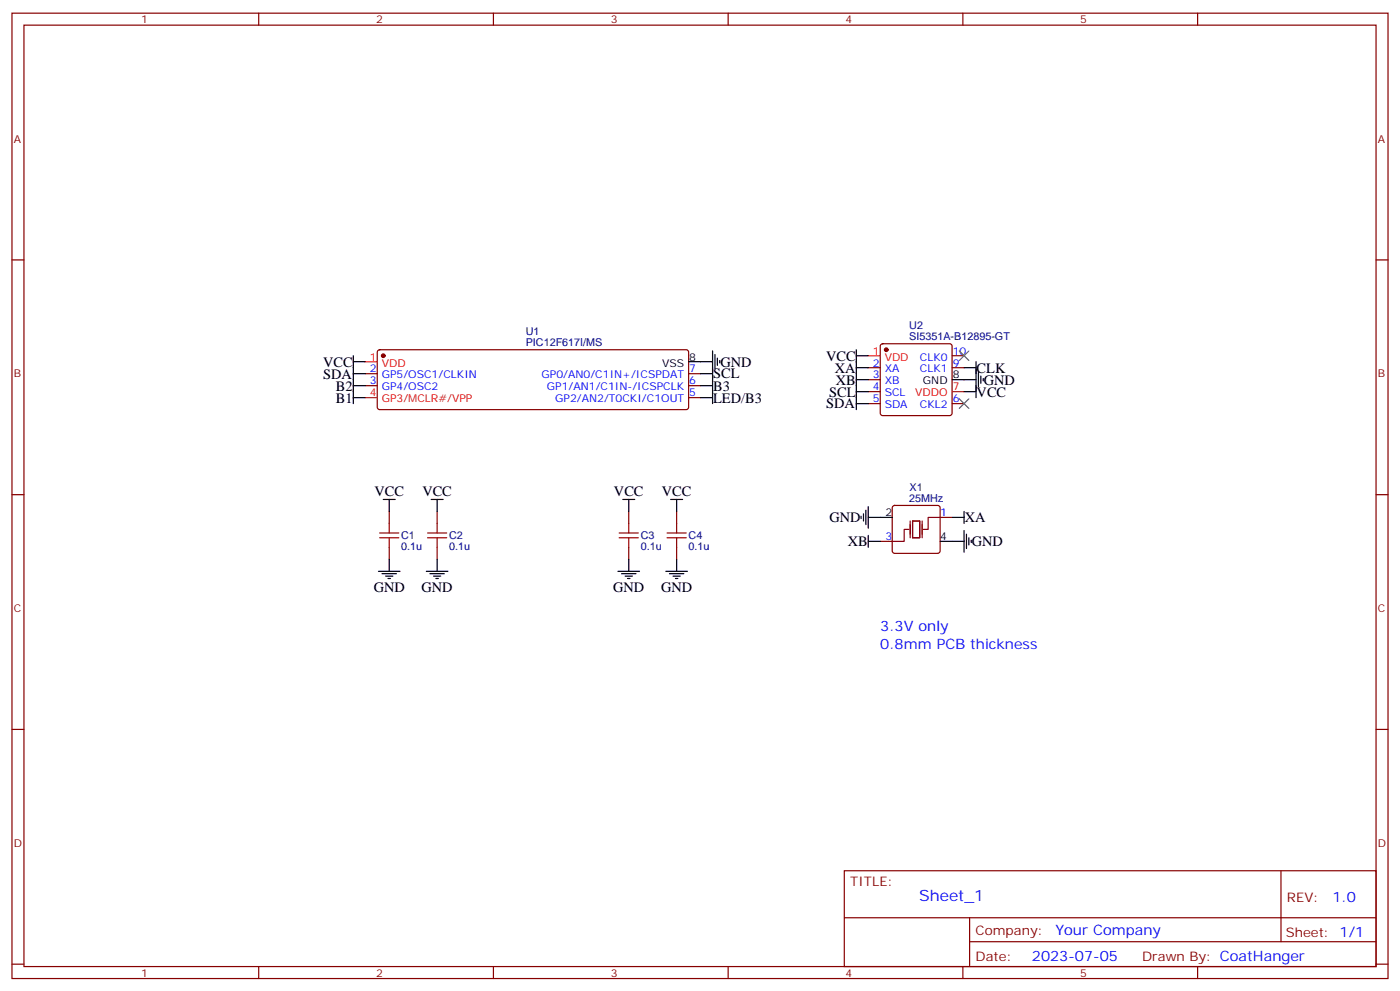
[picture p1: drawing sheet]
<svg xmlns="http://www.w3.org/2000/svg" width="412mm" height="292mm" viewBox="0 0 412 292" stroke-linecap="round" stroke-linejoin="round" font-family="sans-serif">
<g fill="none" stroke="#870000" stroke-width=".35">
<path d="M3.5 3.9h405.4v284.3h-405.4zM7.1 7.4h398.2v277.3h-398.2zM76.2 3.9v3.5M145.3 3.9v3.5M214.5 3.9v3.5M283.6 3.9v3.5M352.8 3.9v3.5M3.5 76.6h3.6M405.3 76.6h3.6M107.6 110.1h3.5M107.6 113.6h3.5M111.4 103.2l.4-.2h90.3l.5 .2 .2 .5v16.2l-.2 .5-.5 .3h-90.3l-.5-.3-.2-.5v-16.2z"/>
<path d="M202.8 110.1h3.6M202.8 113.6h3.6M202.8 117.1h3.6M255.8 108.3h3.5M255.8 111.8h3.5M255.8 115.4h3.5M255.8 118.9h3.5M259.5 101.5l.5-.3h19.8l.5 .3 .2 .5v19.7l-.3 .5-.4 .2h-19.8l-.5-.2-.2-.5v-19.7zM280.5 108.3h3.5M280.5 118.9h3.5M280.5 104.8h3.5M3.5 145.7h3.6"/>
<path d="M114.7 150.6v3.6M128.8 150.6v3.6M185.2 150.6v3.6M199.3 150.6v3.6M259.3 159.5h3.5M263.1 149.1l.4-.2h12.7l.5 .2 .2 .5v12.7l-.2 .5-.5 .2h-12.7l-.5-.3-.2-.4v-12.7zM276.9 152.4h3.6M405.3 145.7h3.6M114.7 161.2v3.5M128.8 161.2v3.5M185.2 161.2v3.5M199.3 161.2v3.5"/>
<path d="M3.5 214.8h3.6M405.3 214.8h3.6M248.7 256.5h156.6v28.2h-156.6zM377.3 256.5v20.9M248.7 270.3h156.5M285.6 277.4h119.6M285.6 270.3v14.1M3.5 284h3.6M76.2 284.7v3.5M145.3 284.7v3.5M214.5 284.7v3.5M283.6 284.7v3.5"/>
<path d="M352.8 284.7v3.5M405.3 284h3.6"/>
</g>
<g fill="#870000" stroke="#870000" stroke-width=".35">
<circle cx="112.9" cy="104.8" r=".53"/>
<circle cx="261.1" cy="103" r=".53"/>
</g>
<path d="M107.6 106.5h3.5M107.6 117.1h3.5M255.8 104.8h3.5M280.5 115.4h3.5" fill="none" stroke="#f00" stroke-width=".35"/>
<g fill="none" stroke="#000" stroke-width=".35">
<path d="M104.1 106.5h3.5M104.1 104.8v14.1M104.1 110.1h3.5M104.1 113.6h3.5M104.1 117.1h3.5M202.8 106.5h7.1M206.4 110.1h3.5M206.4 113.6h3.5M206.4 117.1h3.5M209.9 103.4v15.5M210.6 104.4v4.3M211.3 105.5v2.1"/>
<path d="M212 106.2v.7M252.2 111.8h3.6M252.2 108.3h3.6M252.2 103v17.7M252.2 115.4h3.6M252.2 118.9h3.6M252.2 104.8h3.6M280.5 111.8h7M284 108.3h3.5M284 115.4h3.5M287.5 106.5v10.6M288.2 109.7v4.2"/>
<path d="M288.9 110.8v2.1M289.6 111.5v.7M112.9 147.1h3.5M114.7 147.1v3.5M127 147.1h3.5M128.8 147.1v3.5M183.4 147.1h3.6M185.2 147.1v3.5M197.6 147.1h3.5M199.3 147.1v3.5M253.6 152v.8M254.4 151.3v2.2"/>
<path d="M255.1 150.3v4.2M255.8 152.4h7M255.8 159.5h3.5M255.8 149.2v6.4M255.8 157.7v3.5M276.9 159.5h7.1M280.5 152.4h3.5M284 150.6v3.6M284 156.3v6.3M284.7 157.3v4.3M285.4 158.4v2.1M286.1 159.1v.7"/>
<path d="M111.5 168.3h6.3M112.5 169h4.3M113.6 169.7h2.1M114.3 170.4h.7M114.7 164.7v3.6M125.6 168.3h6.3M126.6 169h4.3M127.7 169.7h2.1M128.4 170.4h.7M128.8 164.7v3.6M182 168.3h6.4M183.1 169h4.2"/>
<path d="M184.1 169.7h2.2M184.9 170.4h.7M185.2 164.7v3.6M196.1 168.3h6.4M197.2 169h4.2M198.3 169.7h2.1M199 170.4h.7M199.3 164.7v3.6"/>
</g>
<path d="M267.8 155.9h-1.5v3.6h-3.5M268.1 153.5v4.9M268.8 153.5h2.1v4.9h-2.1zM271.6 153.5v4.9M276.9 152.4h-3.5v3.5h-1.4" fill="none" stroke="#870012" stroke-width=".35"/>
<path d="M282.6 103.4l2.8 2.8M282.6 117.5l2.8 2.8M285.4 103.4l-2.8 2.8M285.4 117.5l-2.8 2.8" fill="none" stroke="#3c3" stroke-width=".35"/>
<g fill="none" stroke="#a10000" stroke-width=".35">
<path d="M111.8 158.4h5.7M111.8 157h5.7M114.7 154.2v2.8M114.7 158.4v2.8M125.9 158.4h5.7M125.9 157h5.7M128.8 154.2v2.8M128.8 158.4v2.8M182.4 158.4h5.6M182.4 157h5.6M185.2 154.2v2.8M185.2 158.4v2.8"/>
<path d="M196.5 158.4h5.6M196.5 157h5.6M199.3 154.2v2.8M199.3 158.4v2.8"/>
</g>
<text font-size="4.6" fill="#00f" x="270.8" y="265.5">Sheet_1</text>
<g font-size="4.2">
<text x="95.2" y="108">VCC</text>
<text x="212.2" y="108">GND</text>
<text x="243.4" y="106.2">VCC</text>
<text x="95.2" y="111.5">SDA</text>
<text x="210.1" y="111.5">SCL</text>
<text x="245.9" y="109.7">XA</text>
<text x="246.2" y="113.3">XB</text>
<text x="287.7" y="109.7">CLK</text>
<text x="289.8" y="113.3">GND</text>
<text x="99" y="115">B2</text>
<text x="99" y="118.6">B1</text>
<text x="210.1" y="118.6">LED/B3</text>
<text x="210.1" y="115">B3</text>
<text x="244.3" y="116.8">SCL</text>
<text x="287.7" y="116.8">VCC</text>
<text x="243.4" y="120.3">SDA</text>
<text x="110.3" y="146">VCC</text>
<text x="124.4" y="146">VCC</text>
<text x="180.9" y="146">VCC</text>
<text x="195" y="146">VCC</text>
<text x="244.3" y="153.8">GND</text>
<text x="284.2" y="153.8">XA</text>
<text x="249.7" y="160.9">XB</text>
<text x="286.3" y="160.9">GND</text>
<text x="110.1" y="174.4">GND</text>
<text x="124.2" y="174.4">GND</text>
<text x="180.6" y="174.4">GND</text>
<text x="194.7" y="174.4">GND</text>
</g>
<g font-size="4.2" fill="#00f">
<text x="259.3" y="185.9">3.3V only</text>
<text x="259.3" y="191.2">0.8mm PCB thickness</text>
<text x="392.5" y="265.7">1.0</text>
<text x="310.9" y="275.3">Your Company</text>
<text x="304" y="283.1">2023-07-05</text>
</g>
<g font-size="3.9" fill="#800">
<text x="250.5" y="261.1">TITLE:</text>
<text x="379.1" y="265.7">REV:</text>
<text x="287.4" y="275.3">Company:</text>
<text x="378.7" y="275.9">Sheet: 1/1</text>
<text x="287.4" y="282.9">Date:</text>
<text x="336.4" y="283">Drawn By: CoatHanger</text>
</g>
<g font-size="3.2" fill="#800">
<text x="41.6" y="6.9">1</text>
<text x="110.8" y="6.9">2</text>
<text x="179.9" y="6.9">3</text>
<text x="249.1" y="6.9">4</text>
<text x="318.2" y="6.9">5</text>
<text x="4.1" y="42">A</text>
<text x="405.9" y="42">A</text>
<text x="4.1" y="111.1">B</text>
<text x="405.9" y="111.1">B</text>
<text x="4.1" y="180.3">C</text>
<text x="405.9" y="180.3">C</text>
<text x="4.1" y="249.4">D</text>
<text x="405.9" y="249.4">D</text>
<text x="41.6" y="287.7">1</text>
<text x="110.8" y="287.7">2</text>
<text x="179.9" y="287.7">3</text>
<text x="249.1" y="287.7">4</text>
<text x="318.2" y="287.7">5</text>
</g>
<g font-size="3.2" fill="#000080">
<text x="154.9" y="102">PIC12F617I/MS</text>
<text x="154.9" y="98.8">U1</text>
<text x="267.8" y="100.2">SI5351A-B12895-GT</text>
<text x="267.8" y="97">U2</text>
<text x="267.8" y="147.8">25MHz</text>
<text x="267.9" y="144.7">X1</text>
<text x="118.2" y="161.9">0.1u</text>
<text x="118.2" y="158.8">C1</text>
<text x="132.3" y="161.9">0.1u</text>
<text x="132.3" y="158.8">C2</text>
<text x="188.7" y="161.9">0.1u</text>
<text x="188.7" y="158.8">C3</text>
<text x="202.8" y="161.9">0.1u</text>
<text x="202.9" y="158.8">C4</text>
</g>
<g font-size="3.2" fill="#f00">
<text x="108.9" y="106.2">1</text>
<text x="112.4" y="108">VDD</text>
<text x="257.1" y="104.4">1</text>
<text x="260.6" y="106.2">VDD</text>
<text x="108.9" y="116.8">4</text>
<text x="112.4" y="118.5">GP3/MCLR#/VPP</text>
<text x="269.6" y="116.8">VDDO</text>
<text x="280.6" y="115">7</text>
</g>
<g font-size="3.2">
<text x="195" y="108">VSS</text>
<text x="203" y="106.2">8</text>
<text x="271.9" y="113.2">GND</text>
<text x="280.6" y="111.5">8</text>
<text x="260.8" y="152">2</text>
<text x="276.9" y="159.1">4</text>
</g>
<g font-size="3.2" fill="#00f">
<text x="257.1" y="108">2</text>
<text x="271" y="106.2">CLK0</text>
<text x="280.6" y="108">9</text>
<text x="280.6" y="104.4">10</text>
<text x="108.9" y="109.7">2</text>
<text x="108.9" y="113.2">3</text>
<text x="112.4" y="111.5">GP5/OSC1/CLKIN</text>
<text x="159.5" y="111.5">GP0/AN0/C1IN+/ICSPDAT</text>
<text x="203" y="113.2">6</text>
<text x="203" y="109.7">7</text>
<text x="257.1" y="111.5">3</text>
<text x="260.6" y="109.7">XA</text>
<text x="260.6" y="113.2">XB</text>
<text x="271" y="109.7">CLK1</text>
<text x="112.4" y="115">GP4/OSC2</text>
<text x="161.1" y="115">GP1/AN1/C1IN-/ICSPCLK</text>
<text x="163.5" y="118.5">GP2/AN2/T0CKI/C1OUT</text>
<text x="203" y="116.8">5</text>
<text x="257.1" y="115">4</text>
<text x="257.1" y="118.5">5</text>
<text x="260.6" y="116.8">SCL</text>
<text x="280.6" y="118.5">6</text>
<text x="260.6" y="120.3">SDA</text>
<text x="271" y="120.3">CKL2</text>
<text x="276.9" y="152">1</text>
<text x="260.8" y="159.1">3</text>
</g>
</svg>
